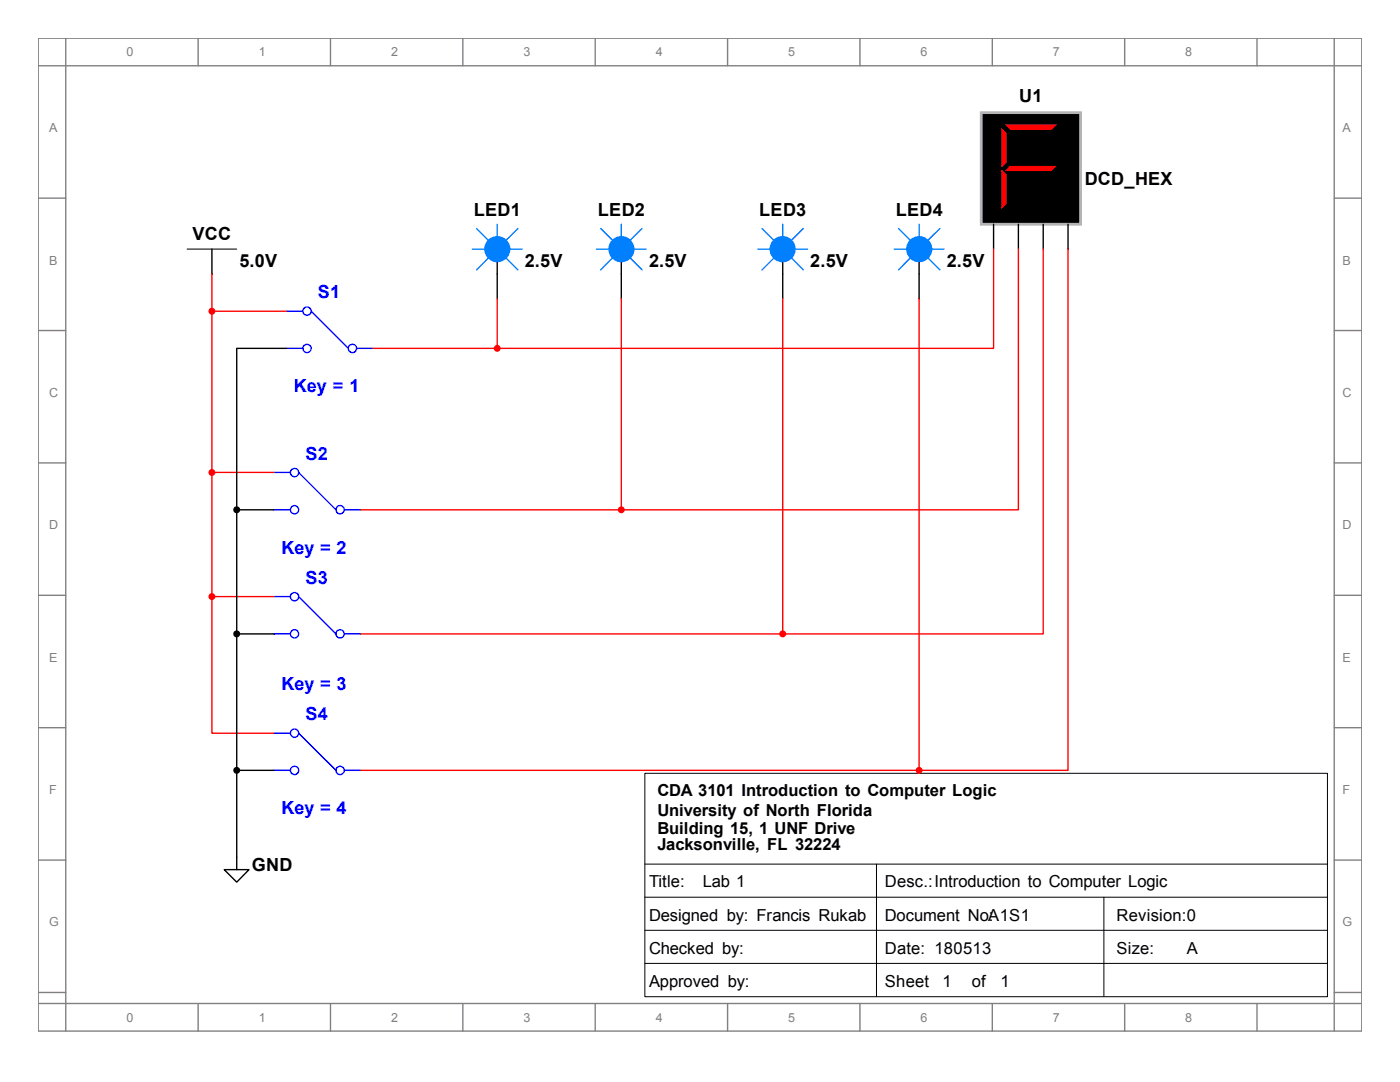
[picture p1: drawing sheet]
<svg xmlns="http://www.w3.org/2000/svg" width="279mm" height="216mm" viewBox="0 0 279 216" stroke-linecap="round" stroke-linejoin="round" font-family="sans-serif">
<g fill="none" stroke="#808080" stroke-width=".28">
<path d="M7.6 7.6h264.2v198.1h-264.2zM7.6 13.1h264.2M13.1 7.6v198.1M39.5 7.6v5.5M66 7.6v5.5M92.4 7.6v5.5M118.8 7.6v5.5M145.2 7.6v5.5M171.6 7.6v5.5M198 7.6v5.5M224.5 7.6v5.5M250.9 7.6v5.5"/>
<path d="M266.3 7.6v198.1M7.6 39.5h5.5M266.3 39.5h5.5M7.6 66h5.5M266.3 66h5.5M7.6 92.4h5.5M266.3 92.4h5.5M7.6 118.8h5.5M266.3 118.8h5.5M7.6 145.2h5.5M266.3 145.2h5.5M7.6 171.6h5.5"/>
<path d="M266.3 171.6h5.5M7.6 198h5.5M266.3 198h5.5M7.6 200.2h264.2M39.5 200.2v5.5M66 200.2v5.5M92.4 200.2v5.5M118.8 200.2v5.5M145.2 200.2v5.5M171.6 200.2v5.5M198 200.2v5.5M224.5 200.2v5.5"/>
<path d="M250.9 200.2v5.5"/>
</g>
<path d="M37.3 49.7h9.9M128.7 154.3h136.2v44.6h-136.2zM128.7 172.4h136.2M128.7 179h136.2M174.9 172.4v26.4M220.3 179v19.8M128.7 185.6h136.2M128.7 192.2h136.2" fill="none" stroke="#000" stroke-width=".2"/>
<path d="M42.3 49.7v5M44.7 173.5h5l-2.5 2.5zM47.2 171.1v2.4" fill="none" stroke="#000" stroke-width=".28"/>
<path d="M62.1 62.1l7.4 7.4" fill="none" stroke="#00f" stroke-width=".28"/>
<g fill="none" stroke="#00f" stroke-width=".28">
<path d="M57.1 69.5h3.4"/>
<circle cx="61.3" cy="69.5" r=".83"/>
</g>
<g fill="none" stroke="#00f" stroke-width=".28">
<path d="M57.1 62.1h3.4"/>
<circle cx="61.3" cy="62.1" r=".83"/>
</g>
<g fill="none" stroke="#00f" stroke-width=".28">
<path d="M71.2 69.5h3.3M59.6 94.3l7.5 7.4"/>
<circle cx="70.3" cy="69.5" r=".82"/>
</g>
<g fill="none" stroke="#00f" stroke-width=".28">
<path d="M54.7 101.7h3.3"/>
<circle cx="58.8" cy="101.7" r=".82"/>
</g>
<g fill="none" stroke="#00f" stroke-width=".28">
<path d="M54.7 94.3h3.3"/>
<circle cx="58.8" cy="94.3" r=".82"/>
</g>
<g fill="none" stroke="#00f" stroke-width=".28">
<path d="M59.6 119l7.5 7.5M68.7 101.7h3.3"/>
<circle cx="67.9" cy="101.7" r=".83"/>
</g>
<g fill="none" stroke="#00f" stroke-width=".28">
<path d="M54.7 126.5h3.3"/>
<circle cx="58.8" cy="126.5" r=".82"/>
</g>
<g fill="none" stroke="#00f" stroke-width=".28">
<path d="M54.7 119h3.3"/>
<circle cx="58.8" cy="119.1" r=".82"/>
</g>
<g fill="none" stroke="#00f" stroke-width=".28">
<path d="M68.7 126.5h3.3M59.6 146.3l7.5 7.4"/>
<circle cx="67.9" cy="126.5" r=".83"/>
</g>
<g fill="none" stroke="#00f" stroke-width=".28">
<path d="M54.7 153.7h3.3"/>
<circle cx="58.8" cy="153.7" r=".82"/>
</g>
<g fill="none" stroke="#00f" stroke-width=".28">
<path d="M54.7 146.3h3.3"/>
<circle cx="58.8" cy="146.3" r=".82"/>
</g>
<g fill="none" stroke="#00f" stroke-width=".28">
<path d="M68.7 153.7h3.3"/>
<circle cx="67.9" cy="153.7" r=".83"/>
</g>
<path d="M99.2 52.2v2.5" fill="none" stroke="#000" stroke-width=".28"/>
<path d="M94.3 49.7h2.5M95.1 45.6l2.5 2.4M97.6 51.4l-2.5 2.4M99.2 44.7v2.5M100.9 51.4l2.5 2.4M101.7 49.7h2.5M103.4 45.6l-2.5 2.4" fill="none" stroke="#0080ff" stroke-width=".28"/>
<circle cx="99.3" cy="49.7" r="2.48" fill="#0080ff"/>
<g fill="none" stroke="#0080ff" stroke-width=".28">
<path d="M119 49.7h2.5M119.9 45.6l2.4 2.4M122.3 51.4l-2.4 2.4M124 44.7v2.5M125.6 51.4l2.5 2.4M126.5 49.7h2.4M128.1 45.6l-2.5 2.4"/>
<circle cx="99.3" cy="49.7" r="2.48"/>
</g>
<path d="M99.2 54.7v4.9M124 52.2v2.5" fill="none" stroke="#000" stroke-width=".28"/>
<circle cx="124" cy="49.7" r="2.48" fill="#0080ff"/>
<g fill="none" stroke="#0080ff" stroke-width=".28">
<path d="M151.3 49.7h2.4M152.1 45.6l2.5 2.4M154.6 51.4l-2.5 2.4M156.2 44.7v2.5M157.9 51.4l2.4 2.4M158.7 49.7h2.5M160.3 45.6l-2.4 2.4"/>
<circle cx="124" cy="49.7" r="2.48"/>
</g>
<path d="M124 54.7v4.9M156.2 52.2v2.5" fill="none" stroke="#000" stroke-width=".28"/>
<circle cx="156.2" cy="49.7" r="2.47" fill="#0080ff"/>
<g fill="none" stroke="#0080ff" stroke-width=".28">
<path d="M178.5 49.7h2.5M179.3 45.6l2.5 2.4M181.8 51.4l-2.5 2.4M183.4 44.7v2.5M185.1 51.4l2.5 2.4M185.9 49.7h2.5M187.6 45.6l-2.5 2.4"/>
<circle cx="156.2" cy="49.7" r="2.47"/>
</g>
<path d="M156.2 54.7v4.9M183.4 52.2v2.5" fill="none" stroke="#000" stroke-width=".28"/>
<circle cx="183.5" cy="49.7" r="2.48" fill="#0080ff"/>
<circle cx="183.5" cy="49.7" r="2.48" fill="none" stroke="#0080ff" stroke-width=".28"/>
<path d="M183.4 54.7v4.9" fill="none" stroke="#000" stroke-width=".28"/>
<circle cx="42.3" cy="62.1" r=".56" fill="#f00"/>
<g fill="none" stroke="#f00" stroke-width=".28">
<path d="M42.3 54.7v7.4h14.8"/>
<circle cx="42.3" cy="62.1" r=".56"/>
</g>
<circle cx="42.3" cy="94.3" r=".55" fill="#f00"/>
<g fill="none" stroke="#f00" stroke-width=".28">
<path d="M42.3 62.1v32.2h12.4"/>
<circle cx="42.3" cy="94.3" r=".55"/>
</g>
<circle cx="42.3" cy="119" r=".55" fill="#f00"/>
<g fill="none" stroke="#f00" stroke-width=".28">
<path d="M42.3 94.3v24.7M42.3 119v27.3h12.4M42.3 119h12.4"/>
<circle cx="42.3" cy="119" r=".55"/>
</g>
<g fill="#000">
<path d="M195.8 22.5h19.8v22.2h-19.8z" fill-rule="evenodd"/>
<circle cx="47.2" cy="101.7" r=".56"/>
<circle cx="47.2" cy="126.5" r=".56"/>
<circle cx="47.2" cy="153.7" r=".55"/>
</g>
<g fill="none" stroke="#000" stroke-width=".28">
<path d="M57.1 69.5h-9.9v32.2M47.2 101.7v69.4M47.2 101.7h7.5M47.2 126.5h7.5M47.2 153.7h7.5"/>
<circle cx="47.2" cy="101.7" r=".56"/>
<circle cx="47.2" cy="126.5" r=".56"/>
<circle cx="47.2" cy="153.7" r=".55"/>
</g>
<path d="M195.8 22.5h19.8v22.2h-19.8z" fill="none" stroke="#b4b4b4" stroke-width=".55"/>
<path d="M199.9 25.8l.9 .8v5.8l-.9 .8z" fill-rule="evenodd" fill="#f00"/>
<path d="M199.9 25.8l.9 .8v5.8l-.9 .8z" fill="none" stroke="#f00" stroke-width=".2"/>
<path d="M199.9 34l.9 .8v5.8l-.9 .8z" fill-rule="evenodd" fill="#f00"/>
<path d="M199.9 34l.9 .8v5.8l-.9 .8z" fill="none" stroke="#f00" stroke-width=".2"/>
<path d="M201.6 33.2h9.1l-.9 .8h-9z" fill-rule="evenodd" fill="#f00"/>
<path d="M201.6 33.2h9.1l-.9 .8h-9z" fill="none" stroke="#f00" stroke-width=".2"/>
<path d="M200.8 24.9h9.9l-.9 .9h-8.2z" fill-rule="evenodd" fill="#f00"/>
<path d="M200.8 24.9h9.9l-.9 .9h-8.2z" fill="none" stroke="#f00" stroke-width=".2"/>
<path d="M198.3 44.7v5M203.2 44.7v5M208.2 44.7v5M213.1 44.7v5" fill="none" stroke="#000" stroke-width=".28"/>
<circle cx="99.2" cy="69.5" r=".55" fill="#f00"/>
<g fill="none" stroke="#f00" stroke-width=".28">
<path d="M99.2 59.6v9.9M198.3 49.7v19.8h-99.1M74.5 69.5h24.7"/>
<circle cx="99.2" cy="69.5" r=".55"/>
</g>
<circle cx="124" cy="101.7" r=".55" fill="#f00"/>
<g fill="none" stroke="#f00" stroke-width=".28">
<path d="M124 59.6v42.1M203.2 49.7v52h-79.2M72 101.7h52"/>
<circle cx="124" cy="101.7" r=".55"/>
</g>
<circle cx="156.2" cy="126.5" r=".56" fill="#f00"/>
<g fill="none" stroke="#f00" stroke-width=".28">
<path d="M156.2 59.6v66.9M208.2 49.7v76.8h-52M72 126.5h84.2"/>
<circle cx="156.2" cy="126.5" r=".56"/>
</g>
<circle cx="183.4" cy="153.7" r=".55" fill="#f00"/>
<g fill="none" stroke="#f00" stroke-width=".28">
<path d="M183.4 59.6v94.1M213.1 49.7v104h-29.7M72 153.7h111.4"/>
<circle cx="183.4" cy="153.7" r=".55"/>
</g>
<g font-size="3.6">
<text x="203.4" y="20.4">U1</text>
<text x="216.5" y="37">DCD_HEX</text>
<text x="38.4" y="48">VCC</text>
<text x="94.6" y="43">LED1</text>
<text x="119.3" y="43">LED2</text>
<text x="151.5" y="43">LED3</text>
<text x="178.8" y="43">LED4</text>
<text x="47.8" y="53.2">5.0V</text>
<text x="104.8" y="53.2">2.5V</text>
<text x="129.5" y="53.2">2.5V</text>
<text x="161.7" y="53.2">2.5V</text>
<text x="189" y="53.2">2.5V</text>
<text x="50.3" y="173.7">GND</text>
</g>
<g font-size="3.6" fill="#00f">
<text x="63.5" y="59.5">S1</text>
<text x="58.7" y="78.3">Key = 1</text>
<text x="61" y="91.7">S2</text>
<text x="56.2" y="110.4">Key = 2</text>
<text x="61" y="116.5">S3</text>
<text x="56.2" y="137.7">Key = 3</text>
<text x="61" y="143.7">S4</text>
<text x="56.2" y="162.5">Key = 4</text>
</g>
<g font-size="3.3">
<text x="131.2" y="158.9">CDA 3101 Introduction to Computer Logic</text>
<text x="131.2" y="162.8">University of North Florida</text>
<text x="131.2" y="166.4">Building 15, 1 UNF Drive</text>
<text x="131.2" y="169.7">Jacksonville, FL 32224</text>
<text x="129.5" y="177.1">Title:</text>
<text x="140.3" y="177.1">Lab 1</text>
<text x="176.6" y="177.1">Desc.:Introduction to Computer Logic</text>
<text x="129.5" y="183.7">Designed by: Francis Rukab</text>
<text x="176.6" y="183.7">Document No:A1S1</text>
<text x="222.8" y="183.7">Revision:0</text>
<text x="129.5" y="190.3">Checked by:</text>
<text x="176.6" y="190.3">Date: 180513</text>
<text x="222.8" y="190.3">Size:</text>
<text x="236.9" y="190.3">A</text>
<text x="129.5" y="196.9">Approved by:</text>
<text x="176.6" y="196.9">Sheet</text>
<text x="188.1" y="196.9">1</text>
<text x="193.9" y="196.9">of</text>
<text x="199.7" y="196.9">1</text>
</g>
<g font-size="2.5" fill="#808080">
<text x="25.2" y="11.2">0</text>
<text x="51.6" y="11.2">1</text>
<text x="78.1" y="11.2">2</text>
<text x="104.5" y="11.2">3</text>
<text x="130.9" y="11.2">4</text>
<text x="157.3" y="11.2">5</text>
<text x="183.7" y="11.2">6</text>
<text x="210.1" y="11.2">7</text>
<text x="236.6" y="11.2">8</text>
<text x="9.8" y="26.4">A</text>
<text x="267.9" y="26.4">A</text>
<text x="9.8" y="52.8">B</text>
<text x="267.9" y="52.8">B</text>
<text x="9.8" y="79.2">C</text>
<text x="267.9" y="79.2">C</text>
<text x="9.8" y="105.6">D</text>
<text x="267.9" y="105.6">D</text>
<text x="9.8" y="132">E</text>
<text x="267.9" y="132">E</text>
<text x="9.8" y="158.5">F</text>
<text x="267.9" y="158.5">F</text>
<text x="9.8" y="184.9">G</text>
<text x="267.9" y="184.9">G</text>
<text x="25.2" y="203.8">0</text>
<text x="51.6" y="203.8">1</text>
<text x="78.1" y="203.8">2</text>
<text x="104.5" y="203.8">3</text>
<text x="130.9" y="203.8">4</text>
<text x="157.3" y="203.8">5</text>
<text x="183.7" y="203.8">6</text>
<text x="210.1" y="203.8">7</text>
<text x="236.6" y="203.8">8</text>
</g>
</svg>
